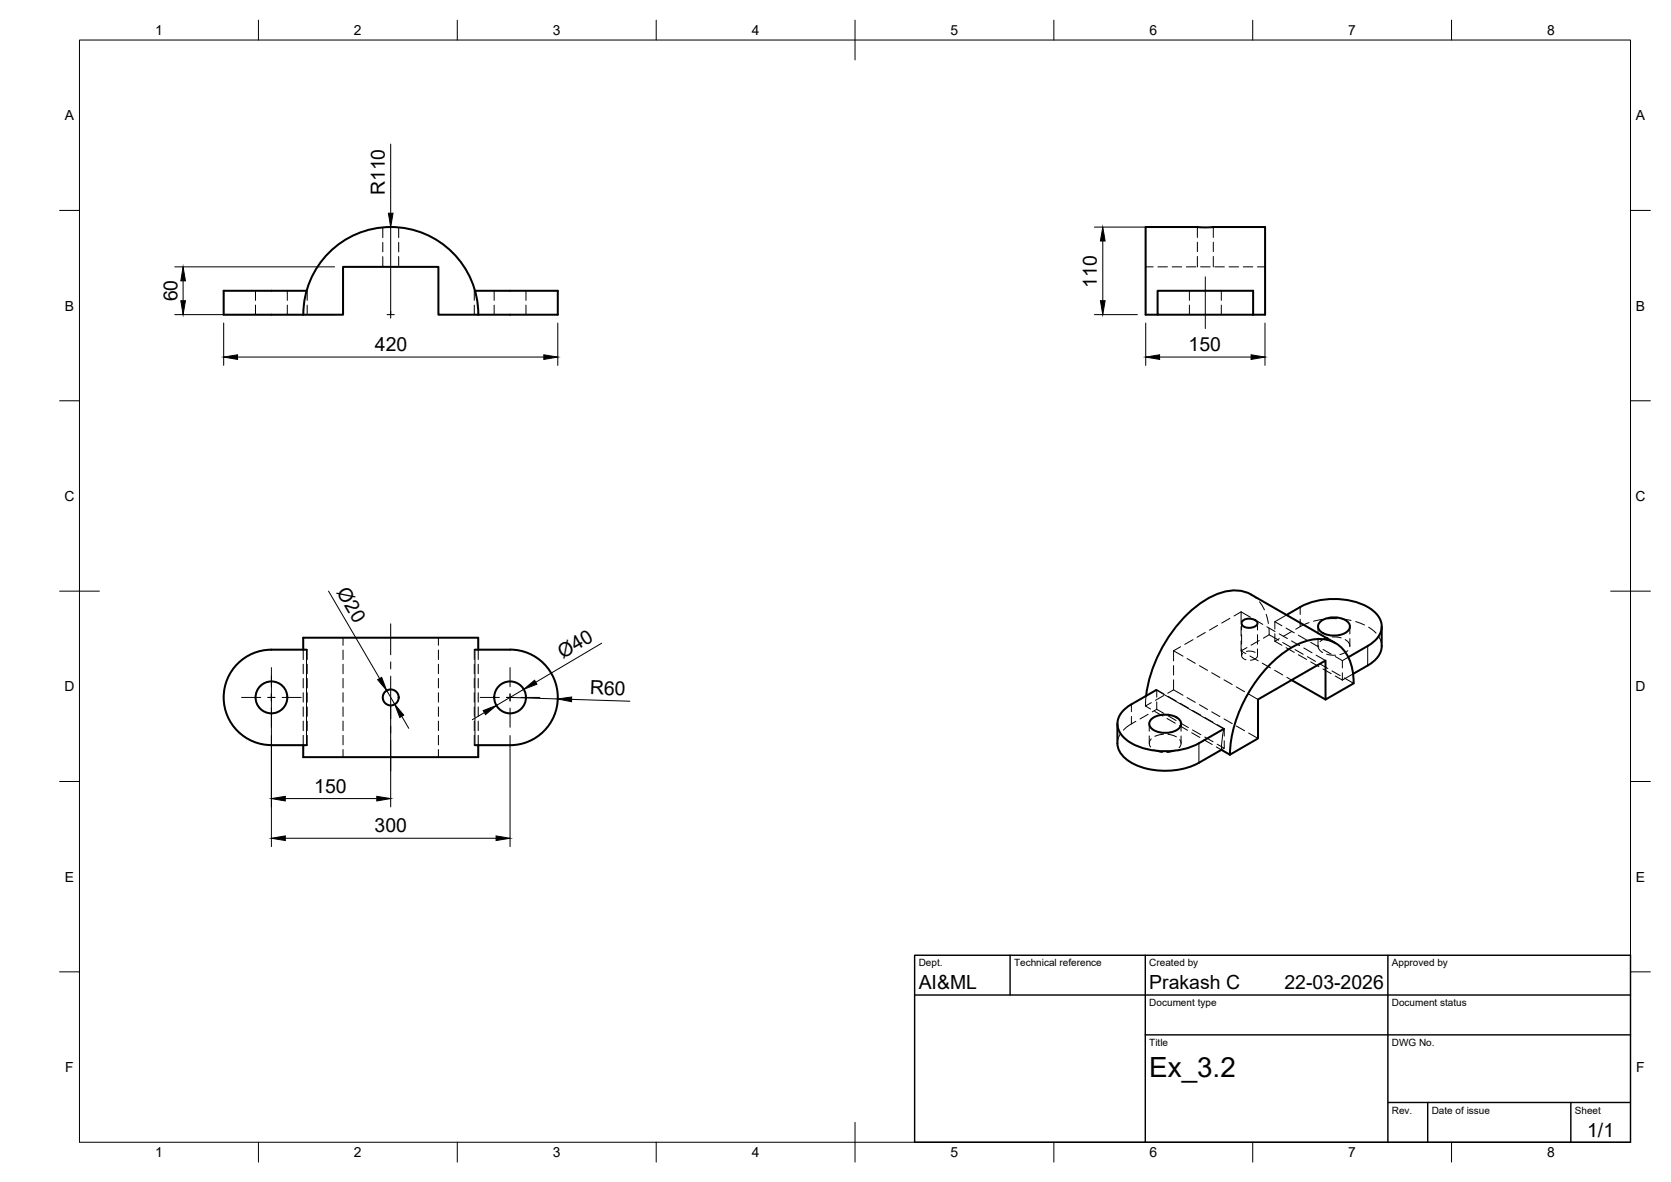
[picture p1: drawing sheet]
<svg xmlns="http://www.w3.org/2000/svg" width="420mm" height="297mm" viewBox="0 0 420 297" stroke-linecap="round" stroke-linejoin="round" font-family="sans-serif">
<!-- layer: Visible -->
<g fill="none" stroke="#000" stroke-width=".51">
<path d="M76.2 79.1h10.1v-12h23.9v12h10M76.3 79.1a22 22 0 0 1 22-22 22 22 0 0 1 22 22M77.1 73.1h-20.9v6h20M119.4 73.1h20.9v6h-20.1M291.1 79.1h-3v-22h30v22h-3M291.1 73.1h24v6h-24zM312.4 156l1-.5h1.3l1.1 .5 .4 .7-.7 .8-1 .3-1-.1-.7-.2-.5-.5-.1-.5zM323.5 154.5a19.7 19.7 0 0 1 16.8-3.4 10.2 10.2 0 0 1 6.7 4.6 4.7 4.7 0 0 1-2 5.9l-6 3.6M332 156.2a5.6 5.6 0 0 1 7.2 .5 1.93 1.93 0 0 1-1.6 2.7 5.6 5.6 0 0 1-6-1.2 1.49 1.49 0 0 1 .4-2zM347.4 157.4v4.9a6 6 0 0 1-3.5 4.9M76.2 163.3v-3h44v3M77.1 163.3h-8.8a12 12 0 0 0-12.1 12 12 12 0 0 0 12.1 11.9l8.8 .1"/>
<path d="M119.4 163.3l8.9-.1a12 12 0 0 1 12 12.1 12 12 0 0 1-12 12h-8.9M290.7 173.4l-6.2 3.6a5.6 5.6 0 0 0-3.4 5.8 7.3 7.3 0 0 0 4.5 4.5 19.1 19.1 0 0 0 15.9-.5l6.2-3.6M319.4 166.9a20 20 0 0 1 11.5-6.3 8.1 8.1 0 0 1 8.8 6.2l.6 3.1 .1 1.8-7.1 4.1v-9.8l-17 9.8v9.8l-7.1 4.1a34.9 34.9 0 0 1 10.2-22.8zM324.8 170.9l8.5 4.9M335.8 161.6l-21.2-12.2a10.2 10.2 0 0 0-9.9 .5 33 33 0 0 0-14.7 17.6l-1.3 4.5-.5 2.9M343.9 167.2l-3.7 2.2M76.2 187.3v3h44v-3M281 181.9v4.9a6.3 6.3 0 0 0 4.1 5.2 19 19 0 0 0 16.4-.3l5.6-3.3 2.1 1.3M289.6 180.7a5.6 5.6 0 0 1 7.2 .4 1.93 1.93 0 0 1-1.6 2.7 5.6 5.6 0 0 1-6-1.2 1.49 1.49 0 0 1 .4-1.9z"/>
<circle cx="68.2" cy="175.3" r="4"/>
<circle cx="98.2" cy="175.3" r="2"/>
<circle cx="128.3" cy="175.3" r="4"/>
</g>
<!-- layer: Hidden -->
<g fill="none" stroke="#000" stroke-width=".25">
<path d="M96.2 57.2v2.5M100.2 57.2v2.5M301.1 57.1v2.6M305.1 57.1v2.6M64.2 73.1v2.4M64.2 76.7v2.4M72.2 73.1v2.4M72.2 76.7v2.4M77.1 73.1h.1v2.4M77.2 76.7v2.4M96.2 60.9v2.4M96.2 64.5v2.6"/>
<path d="M100.2 60.9v2.4M100.2 64.5v2.6M119.3 76.7v2.4M119.4 73.1h-.1v2.4M124.2 73.1v2.4M124.2 76.7v2.4M132.2 73.1v2.4M132.2 76.7v2.4M288.1 67.1h1.9M291.1 67.1h2.4M294.7 67.1h2.4M298.3 67.1h2.4"/>
<path d="M299.1 73.1v2.4M299.1 76.7v2.4M301.1 60.9v2.4M301.1 64.4v2.7M301.9 67.1h2.4M305.1 60.9v2.4M305.1 64.4v2.7M305.5 67.1h2.3M307.1 73.1v2.4M307.1 76.7v2.4M309 67.1h2.4M312.6 67.1h2.4"/>
<path d="M316.2 67.1h1.9M303.1 158.9l-2.1 1.2M306.2 157.2l-2.1 1.2M309.2 155.4l-2 1.2M312.1 153.8l-1.8 1M312.1 153.8l2.3 1.3M312.1 153.8v2.5M312.1 157.5v2.4M312.2 156.6v1.7M312.2 159.5v2.4M314.6 149.4l1.3 1M315.4 155.7l2.1 1.2"/>
<path d="M316.2 156.6v1.7M316.2 159.5v2.4M316.7 151.2l1.2 2.1M318.4 154.4l.5 2.3M318.5 157.5l2.1 1.2M319.1 157.9v1.6M319.1 159.5l-1.4 .9M319.1 159.5l2.4 1.4M320.5 156.2l1.8 1.1M320.5 156.2v1.9M320.5 159.3v1.8M321.6 159.3l2.1 1.2"/>
<path d="M323.4 157.8l2 1.2M323.5 154.5l-3 1.7M324.8 158.7l-2.1 1.2M326.5 159.6l2 1.2M329.1 156.5l-3.3 1.6M331.4 157.4v1.9M332.6 155.6l-2.3 .5M336.2 155.5h-2.4M337.4 155.5l2.3 .4M339.4 157.4v1.9M340.9 156.2l2.2 .9M344.1 157.6l1.9 1.5"/>
<path d="M76.2 163.3v2.4M76.2 166.9v2.4M76.2 170.5v2.4M76.2 174.1v2.4M76.2 177.7v2.3M77.1 163.3h.1v2.4M77.2 166.9v2.4M77.2 170.5v2.4M77.2 174.1v2.4M77.2 177.7v2.3M86.3 160.3v1.9M86.3 163.4v2.3"/>
<path d="M86.3 166.9v2.4M86.3 170.5v2.4M86.3 174.1v2.4M86.3 177.7v2.3M110.2 160.3v1.9M110.2 163.4v2.3M110.2 166.9v2.4M110.2 170.5v2.4M110.2 174.1v2.4M110.2 177.7v2.3M119.3 166.9v2.4M119.3 170.5v2.4"/>
<path d="M119.3 174.1v2.4M119.3 177.7v2.3M119.4 163.3h-.1v2.4M120.2 163.3v2.4M120.2 166.9v2.4M120.2 170.5v2.4M120.2 174.1v2.4M120.2 177.7v2.3M288 177.4l1.3 .8M288.2 174.9l-.2 2.5M288.7 179.5l-2.1 1.2M289.5 176.6l-1.5 .8"/>
<path d="M290.3 178.8l2.1 1.2M290.9 178.3l1.7 1M290.9 176.4v1.9M290.9 178.3l-1.2 .6M290.9 173.3l-.2 .1M292.6 174.8l-2.1 1.2M292.6 174.4l-1.7-1.1v1.9M293.7 179.9l2 1.2M293.7 175l2 1.2M295.1 173.4l-1.5 .8M295.1 173.4l2.4 1.3M295.1 163.5v2.6"/>
<path d="M295.1 167.3v2.3M295.1 170.8v2.6M295.1 163.5l2.4 1.4M296.8 176.7l2 1.2M296.9 162.5l-1.8 1M298.5 175.3l2 1.2M298.5 165.5l2 1.2M299.8 178.5l2.1 1.2M300 160.7l-2.1 1.2M301.6 177.1l2 1.2M301.6 167.3l2 1.2M304.7 178.9l2 1.2"/>
<path d="M304.7 169.1l2 1.2M307.8 170.8l2 1.2M310.9 172.6l2 1.2M312.1 161.1v2.5M312.1 163.6l1.1 .7M312.2 163.1v1.7M312.4 164.2a.98 .98 0 0 0-.1 1.1 .98 .98 0 0 0 1 .5M313.4 163.7l1.2-.1 1 .3M313.5 162.7l-1.4 .9M314 174.4l2.3 1.4M314.3 164.9l2.1 1.2M316.2 164.8a1.65 1.65 0 0 1-1.8 1.1"/>
<path d="M316.2 163.1v1.7M316.6 161l-2 1.1M317.4 166.7l2 1.1M320.5 168.4l2 1.2M320.5 161.1l1.8 1.1M321.7 160.5l-1.2 .6M322.5 161.5l2.1 1.2M323.4 162.8l2 1.1M323.6 170.2l1.2 .7M324.7 161.1l2.1 1.1M325.6 163.2l2.1 1.2M326.5 164.5l2 1.2"/>
<path d="M327.8 162.8l2.1 1.2M328.7 165l2.1 1.2M329.6 166.3l2 1.2M329.6 161.4l2 1.2M330.9 164.6l2.4 1.4M331.4 162.2l.3 1 .9 .8M331.4 160.5v1.9M331.8 166.8l2.1 1.2M332.7 168.1l2 1.2M332.7 163.2l2 1.2M333.6 164.4l2.2 .2M333.9 160.2l-1.3 .5-.7 .5"/>
<path d="M334.9 168.6l2.1 1.2M335 160.1l2.2 .2M335.7 169.9l1.8 1M335.7 165l1.8 1M337.5 166v1.9M337.5 169.1v1.8M338 170.4l2.4 1.3M338.2 160.7l1 .9 .2 .9M338.9 163.5l-.7 .5-1.3 .5M339 165.2l-1.5 .8M339.4 160.5v1.9M340.2 169.4l-2.7 1.5"/>
<path d="M346.7 160l.5 1.2 .2 1.2M76.2 181.2v2.4M76.2 184.8v2.5M77.2 181.2v2.4M77.2 184.8v2.5h-.1M86.3 181.2v2.4M86.3 184.8v2.4M86.3 188.4v1.9M110.2 181.2v2.4M110.2 184.8v2.4M110.2 188.4v1.9M119.3 181.2v2.4"/>
<path d="M119.3 184.8v2.5h.1M120.2 181.2v2.4M120.2 184.8v2.5M281.7 184.4l-.6 1.3-.1 1.1M285.6 181.3l-1.8 1-1.3 1.2M289 181.9v1.9M289 184.9v1.9M289.5 185.7a1.48 1.48 0 0 0-.2 2M290.2 188.4l.9 .4 1.2 .3M292.5 184.5l-2.1 .5M293.4 180.6l2.1 1.1M293.7 184.5l2.1 .7"/>
<path d="M295.6 188.6l-2.2 .5M296.5 182.3l2.1 1.2M296.6 185.9a1.45 1.45 0 0 1-.1 2M296.8 181.7l2 1.1M297 181.9v1.9M297 184.9v1.9M299.6 184.1l2.1 1.2M299.8 183.4l2.1 1.2M302.7 185.9l2.1 1.2M302.9 185.2l2.1 1.2M302.9 180.3l2.1 1.2M306 187l1.8 1"/>
<path d="M306 182.1l1.8 1M307.7 183.2l.1-.1v1.9M307.8 180.7l2 1.1M307.8 186.2v1.8l-.7 .4-1.3-.7M310.9 182.4l2 1.2M314 184.2l2.3 1.4"/>
</g>
<!-- layer: Visible Narrow -->
<path d="M77.1 163.3v24M119.4 163.3v24M290.7 173.4l17 9.8-.5 3-.1 2.2M343.9 162.3v4.9M301.5 186.8v4.9" fill="none" stroke="#000" stroke-width=".25"/>
<!-- layer: Hidden Narrow -->
<path d="M326.9 152.6v1.8M326.9 155.6v1.9M284.5 177v1.9M284.5 180.1v1.8" fill="none" stroke="#000" stroke-width=".25"/>
<!-- layer: BORDER -->
<g fill="none" stroke="#000" stroke-width=".25">
<path d="M20 10.1h390v276.9h-390zM65 5.1v5M115 5.1v5M165 5.1v5M215 5.1v10M265 5.1v5M315 5.1v5M365 5.1v5M15 52.9h5M410 52.9h5M15 100.7h5M410 100.7h5"/>
<path d="M15 148.6h10M405 148.6h10M15 196.4h5M410 196.4h5M15 244.2h5M410 244.2h5M65 287v5M115 287v5M165 287v5M215 282.1v9.9M265 287v5M315 287v5"/>
<path d="M365 287v5"/>
</g>
<!-- layer: TITLEBLOCK -->
<path d="M230 240.1h180v46.9h-180zM230 250h180M254 240.1v9.9M288 240.1v46.9M349 240.1v46.9M288 260.1h122M349 277.1h61M359 277.1v9.9M395 277.1v9.9" fill="none" stroke="#000" stroke-width=".36"/>
<!-- layer: Smart Centers -->
<g fill="none" stroke="#000" stroke-width=".25">
<path d="M97.3 79.1h1.8M98.2 78.2v1.8M303.1 69.6v13M98.2 156.8v7.8M60.7 175.3h4.9M67.4 175.3h1.7M68.2 167.8v4.8M68.2 174.4v1.8M68.2 177.9v4.9M70.9 175.3h4.8M98.2 166.3v1.8M98.2 169.9v10.7"/>
<path d="M120.7 175.3h4.9M127.3 175.3h1.8M128.2 167.8v4.8M128.2 174.4v1.8M128.2 177.9v4.9M130.9 175.3h4.8M98.2 182.4v1.8M98.2 186v7.8"/>
</g>
<!-- layer: FD_Dimensions -->
<g fill="none" stroke="#000" stroke-width=".25">
<path d="M98.2 36.2v17.4M98.2 57.1v22M275.2 57.1h23.8M43.9 79.1h40.2M43.9 67.1h40.2M46 70.6v5M275.2 79.1h10.8M277.3 60.6v15M56.2 81.2v10.6M59.7 89.7h77M140.3 81.2v10.6M288.1 81.2v10.6"/>
<path d="M291.6 89.7h23M318.1 81.2v10.6M82.6 148.6l12.9 21.9M68.2 169.9v42.9M97.2 173.5l2.1 3.5M98.2 177.4v25.4M121.8 179.1l-3 1.8M128.2 175.3l12 .3M131.7 173.2l-6.9 4.1M143.7 175.8l14.7 .4M151.3 161.6l-16.6 9.9M101 180l1.8 3"/>
<path d="M128.2 184.9v27.9M71.7 210.7h53M71.7 200.7h23"/>
</g>
<g fill="#000" stroke="#000" stroke-width=".25">
<path d="M97.7 53.6h1.1l-.6 3.5zM45.5 75.6h1.1l-.6 3.5zM46 67.1l.6 3.5h-1.1zM276.7 75.6h1.2l-.6 3.5zM277.3 57.1l.6 3.5h-1.2zM56.2 89.7l3.5-.5v1.1zM136.7 89.2l3.6 .5-3.6 .6zM288.1 89.7l3.5-.5v1.1zM314.6 89.2l3.5 .5-3.5 .6zM95 170.8l1-.6 1.2 3.3zM99.3 177l2.2 2.7-1 .6zM121.5 178.6l3.3-1.3-2.7 2.3z"/>
<path d="M131.7 173.2l2.7-2.3 .6 1zM140.2 175.6l3.5-.4v1.1zM68.2 210.7l3.5-.6v1.1zM68.2 200.7l3.5-.6v1.2zM94.7 200.1l3.5 .6-3.5 .6zM124.7 210.1l3.5 .6-3.5 .5z"/>
</g>
<text font-size="7" x="289" y="270.6">Ex_3.2</text>
<g font-size="4.9">
<text x="96.8" y="49.1" transform="rotate(-90 96.8 49.1)">R110</text>
<text x="44.6" y="75.8" transform="rotate(-90 44.6 75.8)">60</text>
<text x="275.8" y="72.3" transform="rotate(-90 275.8 72.3)">110</text>
<text x="94.3" y="88.3">420</text>
<text x="298.9" y="88.3">150</text>
<text x="84.6" y="148.8" transform="rotate(60 84.6 148.8)">Ø20</text>
<text x="141.5" y="165.6" transform="rotate(-31 141.5 165.6)">Ø40</text>
<text x="148.3" y="174.4" transform="rotate(2 148.3 174.4)">R60</text>
<text x="79" y="199.2">150</text>
<text x="94.2" y="209.2">300</text>
<text x="231" y="248.5">AI&amp;ML</text>
<text x="289" y="248.5">Prakash C</text>
<text x="323" y="248.5">22-03-2026</text>
<text x="399.1" y="285.7">1/1</text>
</g>
<g font-size="3.5">
<text x="39" y="8.8">1</text>
<text x="89" y="8.8">2</text>
<text x="139" y="8.8">3</text>
<text x="189" y="8.8">4</text>
<text x="239" y="8.8">5</text>
<text x="289" y="8.8">6</text>
<text x="339" y="8.8">7</text>
<text x="389" y="8.8">8</text>
<text x="16.3" y="30.2">A</text>
<text x="411.3" y="30.2">A</text>
<text x="16.3" y="78">B</text>
<text x="411.3" y="78">B</text>
<text x="16.2" y="125.9">C</text>
<text x="411.2" y="125.9">C</text>
<text x="16.2" y="173.7">D</text>
<text x="411.2" y="173.7">D</text>
<text x="16.3" y="221.6">E</text>
<text x="411.3" y="221.6">E</text>
<text x="16.4" y="269.4">F</text>
<text x="411.4" y="269.4">F</text>
<text x="39" y="290.8">1</text>
<text x="89" y="290.8">2</text>
<text x="139" y="290.8">3</text>
<text x="189" y="290.8">4</text>
<text x="239" y="290.8">5</text>
<text x="289" y="290.8">6</text>
<text x="339" y="290.8">7</text>
<text x="389" y="290.8">8</text>
</g>
<g font-size="2.5">
<text x="231" y="242.9">Dept.</text>
<text x="255" y="242.9">Technical reference</text>
<text x="289" y="242.9">Created by</text>
<text x="350" y="242.9">Approved by</text>
<text x="289" y="252.8">Document type</text>
<text x="350" y="252.8">Document status</text>
<text x="289" y="262.9">Title</text>
<text x="350" y="262.9">DWG No.</text>
<text x="350" y="279.9">Rev.</text>
<text x="360" y="279.9">Date of issue</text>
<text x="396" y="279.9">Sheet</text>
</g>
</svg>
